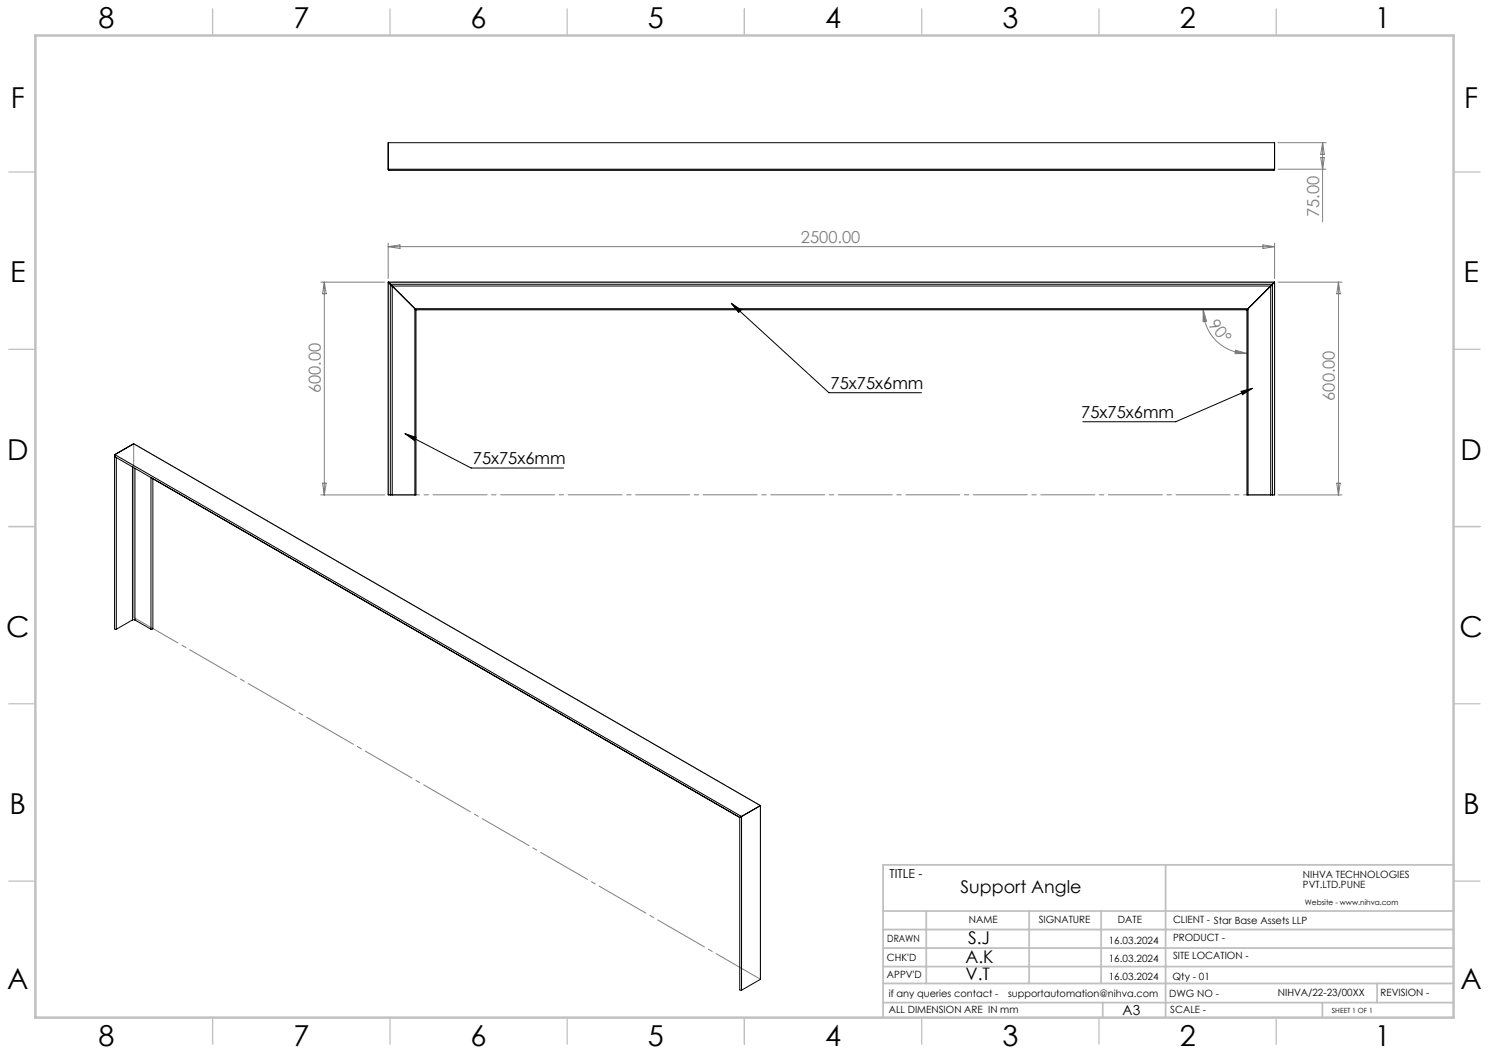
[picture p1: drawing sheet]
<svg xmlns="http://www.w3.org/2000/svg" width="420mm" height="297mm" viewBox="0 0 420 297" stroke-linecap="round" stroke-linejoin="round" font-family="sans-serif">
<g fill="none" stroke="#808080" stroke-width=".28">
<path d="M360.5 40.2h13.6M360.5 47.7h13.6M372.5 44.4h1.1l-.5 3.3zM373.1 40.2v22.4M373.1 40.2l.5 3.3h-1.1zM90.5 79.6h18M91.5 79.6l.5 3.3h-1zM91.5 79.6v60M109.5 68.6v10M109.5 69.6h250M109.5 69.6l3.3-.5v1zM356.2 69.1l3.3 .5-3.3 .5z"/>
<path d="M359.5 68.6v10M360.5 79.6h18M377.5 79.6v60M377.5 79.6l.5 3.3h-1zM339.4 87.4l.9 3.2-1 .1zM339.4 87.4a12.3 12.3 0 0 0 12.3 12.3M348.5 98.8l3.2 .9-3.3 .1zM90.5 139.6h18M91 136.3h1l-.5 3.3zM109.5 139.6v-60h250v60M360.5 139.6h18M377 136.3h1l-.5 3.3z"/>
<path d="M37.7 174.2v-49l176.8 102v49"/>
</g>
<path d="M206.3 85.5l27.5 25.3h26.1M206.3 85.5l2.8 1.9-.7 .8zM350.1 110.4l3.2-.9-2.9 1.8zM353.3 109.5l-21.7 9.5h-26.2M114.2 122.3l18.7 9.7h26.1M114.2 122.3l3.2 1.1-.5 .9z" fill="none" stroke="#000" stroke-width=".28"/>
<g fill="none" stroke="#c0c0c0" stroke-width=".35">
<path d="M60 2.5v7.5M110 2.5v7.5M160 2.5v7.5M210 2.5v7.5M260 2.5v7.5M310 2.5v7.5M360 2.5v7.5M2.5 48.5h7.5M410 48.5h7.5M2.5 98.5h7.5M410 98.5h7.5M2.5 148.5h7.5"/>
<path d="M410 148.5h7.5M2.5 198.5h7.5M410 198.5h7.5M2.5 248.5h7.5M410 248.5h7.5M60 287v7.5M110 287v7.5M160 287v7.5M210 287v7.5M260 287v7.5M310 287v7.5M360 287v7.5"/>
</g>
<g fill="none" stroke="#c0c0c0" stroke-width=".5">
<path d="M249.1 257h160.9M261.3 257v20.4M290.3 257v20.4M310.6 257v20.4M328.8 243.9v43.1M410 243.9h-160.9v43.1M249.1 272.6h160.9M249.1 267.4h160.9M249.1 262.2h160.9M249.1 277.4h160.9M388.4 277.4v5.4M249.1 282.8h160.9"/>
<path d="M311 282.8v4.2M373 282.8v4.2"/>
</g>
<path d="M10 10h400v277h-400z" fill="none" stroke="#c0c0c0" stroke-width=".7"/>
<path d="M37.7 174.2l176.8 102" fill="none" stroke="#808080" stroke-width=".28" stroke-dasharray="15.2 1.3 1.3 1.3" stroke-dashoffset=".8"/>
<path d="M109.5 139.6h250" fill="none" stroke="#808080" stroke-width=".28" stroke-dasharray="15.2 1.3 1.3 1.3" stroke-dashoffset="6.4"/>
<path d="M339.4 87.4l.9 3.2-1 .1zM348.5 98.8l3.2 .9-3.3 .1z" fill="#808080"/>
<path d="M206.3 85.5l2.8 1.9-.7 .8zM350.1 110.4l3.2-.9-2.9 1.8zM114.2 122.3l3.2 1.1-.5 .9z" fill="#000"/>
<g fill="none" stroke="#000" stroke-width=".28">
<path d="M109.5 47.7l.3 .3h249.4M109.5 47.7v-7.5h250v7.5M109.5 47.7h250M359.5 47.7l-.3 .3M109.5 79.6l.6 .6M109.5 79.6v60h.6M109.5 79.6h250M359.5 79.6l-.6 .6M359.5 79.6v60h-.6M110.1 80.2l.5 .5M110.1 80.2v59.4M110.1 80.2h248.8"/>
<path d="M110.6 80.7v58.9M110.6 80.7l6.4 6.4M110.6 80.7h247.8M117 87.1l.3 .3M117 87.1v52.5M117 87.1h235M117.3 87.4v52.2h-.3M117.3 87.4h234.4M351.7 87.4v52.2h.3M352 87.1l-.3 .3M352 87.1v52.5M358.4 80.7l-6.4 6.4"/>
<path d="M358.4 80.7v58.9M358.9 80.2l-.5 .5M358.9 80.2v59.4M32.3 128.4v49l.5 .1M32.4 128.2l-.1 .5 .3 .2M32.4 128.2l-.1 .3 .3 .4M32.4 128.2l5.3-3 176.8 102M32.4 128.2l176.8 102.1M32.6 128.9l176.1 101.7M32.8 129.1v48.4M37.4 131.7v43.2M38.1 132.1v42.8"/>
<path d="M42.6 134.7v42.8M42.8 134.8h.1M43.1 135v42.3l-.5 .2M110.1 139.6h.5M110.6 139.6h6.4M352 139.6h6.4M358.4 139.6h.5M37.4 174.9h.7M37.4 174.9l-4.6 2.6M38.1 174.9l4.5 2.6M208.7 230.6v48.6l.5 .1M209.2 230.3l-.5 .3"/>
<path d="M209.2 230.3v49M214.5 227.2l-5.3 3.1M214.5 227.2v49l-5.3 3.1"/>
</g>
<g font-size="8.1">
<text x="27.8" y="8">8</text>
<text x="82.8" y="8">7</text>
<text x="132.8" y="8">6</text>
<text x="182.8" y="8">5</text>
<text x="232.8" y="8">4</text>
<text x="282.8" y="8">3</text>
<text x="332.8" y="8">2</text>
<text x="387.8" y="8">1</text>
<text x="3" y="30.4">F</text>
<text x="413" y="30.4">F</text>
<text x="2.8" y="79.6">E</text>
<text x="412.8" y="79.6">E</text>
<text x="2" y="129.6">D</text>
<text x="412" y="129.6">D</text>
<text x="1.7" y="179.6">C</text>
<text x="411.7" y="179.6">C</text>
<text x="2.7" y="229.6">B</text>
<text x="412.7" y="229.6">B</text>
<text x="2" y="278.9">A</text>
<text x="412" y="278.9">A</text>
<text x="27.8" y="295">8</text>
<text x="82.8" y="295">7</text>
<text x="132.8" y="295">6</text>
<text x="182.8" y="295">5</text>
<text x="232.8" y="295">4</text>
<text x="282.8" y="295">3</text>
<text x="332.8" y="295">2</text>
<text x="387.8" y="295">1</text>
</g>
<g font-size="4.9">
<text x="270.9" y="251.8">Support Angle</text>
<text x="273.1" y="266.3">S.J</text>
<text x="272.3" y="271.5">A.K</text>
<text x="272.3" y="276.4">V.T</text>
</g>
<g font-size="4.7" fill="#808080">
<text x="372.1" y="61.3" transform="rotate(-90 372.1 61.3)">75.00</text>
<text x="225.9" y="68.5">2500.00</text>
<text x="340.7" y="91.7" transform="rotate(51 340.7 91.7)">90°</text>
<text x="90.5" y="111" transform="rotate(-90 90.5 111)">600.00</text>
<text x="376.5" y="113" transform="rotate(-90 376.5 113)">600.00</text>
</g>
<g font-size="4.7">
<text x="234.3" y="109.7">75x75x6mm</text>
<text x="305" y="117.9">75x75x6mm</text>
<text x="133.4" y="131">75x75x6mm</text>
</g>
<text font-size="3.9" x="316.7" y="286.4">A3</text>
<text font-size="3.5" x="250.9" y="247.7">TITLE -</text>
<g font-size="2.8">
<text x="367.5" y="247.7">NIHVA TECHNOLOGIES</text>
<text x="367.5" y="250.5">PVT.LTD.PUNE</text>
<text x="273.3" y="260.4">NAME</text>
<text x="293" y="260.4">SIGNATURE</text>
<text x="315.3" y="260.5">DATE</text>
<text x="330.9" y="260.5">CLIENT - Star Base Assets LLP</text>
<text x="250.3" y="265.7">DRAWN</text>
<text x="312.7" y="266.3">16.03.2024</text>
<text x="330.9" y="265.5">PRODUCT -</text>
<text x="250.2" y="271.1">CHK'D</text>
<text x="250.2" y="275.8">APPV'D</text>
<text x="312.7" y="271.5">16.03.2024</text>
<text x="330.9" y="270.6">SITE LOCATION -</text>
<text x="250.7" y="281.1">if any queries contact -</text>
<text x="284.3" y="281.1">supportautomation@nihva.com</text>
<text x="312.7" y="276.4">16.03.2024</text>
<text x="329.8" y="281.3">DWG NO -</text>
<text x="330.8" y="276.4">Qty - 01</text>
<text x="360.5" y="281.1">NIHVA/22-23/00XX</text>
<text x="389.4" y="281.1">REVISION -</text>
<text x="250.7" y="285.6">ALL DIMENSION ARE IN mm</text>
<text x="330.1" y="285.7">SCALE -</text>
</g>
<text font-size="2.1" x="368.1" y="255.1">Website - www.nihva.com</text>
<text font-size="2" x="375.7" y="285.6">SHEET 1 OF 1</text>
</svg>
